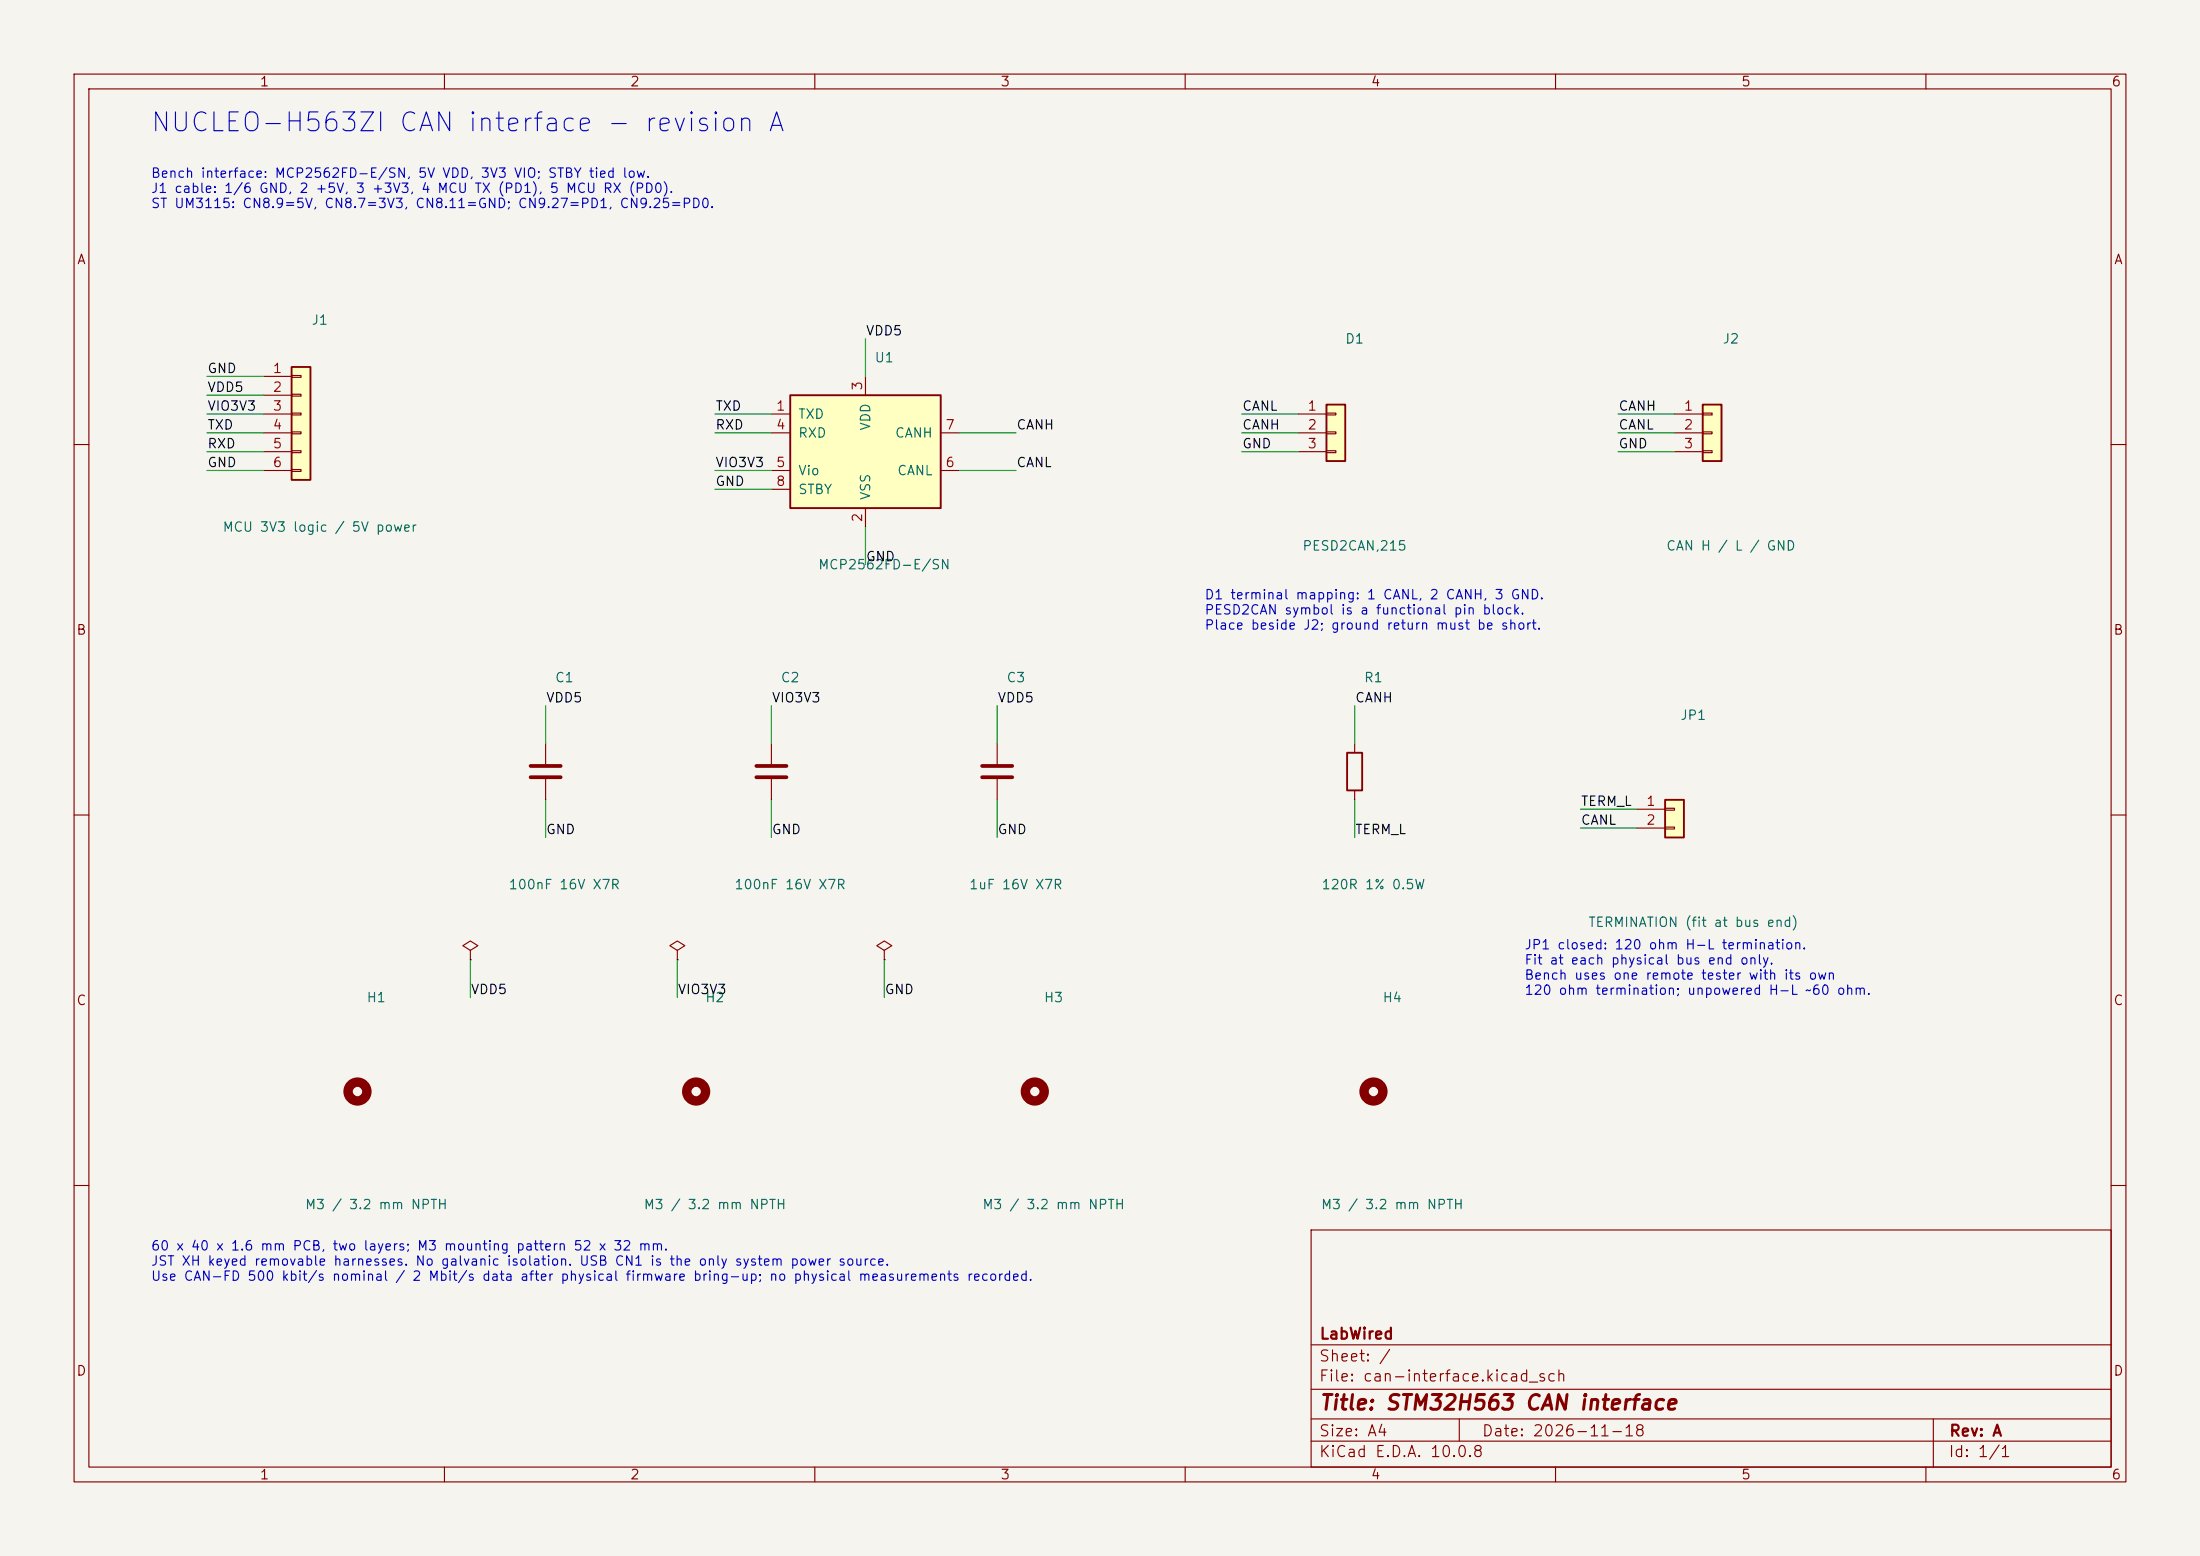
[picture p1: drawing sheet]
(kicad_sch (version 20260101) (generator "eeschema") (paper "A4") (title_block (title "STM32H563 CAN interface") (date "2026-11-18") (rev "A") (company "LabWired"))
(lib_symbols
(symbol "can-interface:MCU6"
  (pin_names
   (offset 1.016) (hide yes))
  (exclude_from_sim no)
  (in_bom yes)
  (on_board yes)
  (in_pos_files yes)
  (duplicate_pin_numbers_are_jumpers no)
  (property "Reference" "J" (at 0 7.62 0) (show_name no) (do_not_autoplace no) (effects (font (size 1.27 1.27))))
  (property "Value" "Conn_01x06" (at 0 -10.16 0) (show_name no) (do_not_autoplace no) (effects (font (size 1.27 1.27))))
  (property "Footprint" "" (at 0 0 0) (show_name no) (do_not_autoplace no) (hide yes) (effects (font (size 1.27 1.27))))
  (property "Datasheet" "" (at 0 0 0) (show_name no) (do_not_autoplace no) (hide yes) (effects (font (size 1.27 1.27))))
  (property "Description" "Generic connector, single row, 01x06, script generated (kicad-library-utils/schlib/autogen/connector/)" (at 0 0 0) (show_name no) (do_not_autoplace no) (hide yes) (effects (font (size 1.27 1.27))))
  (symbol "MCU6_1_1"
   (rectangle (start -1.27 6.35) (end 1.27 -8.89) (stroke (width 0.254) (type default)) (fill (type background)))
   (rectangle (start -1.27 5.207) (end 0 4.953) (stroke (width 0.1524) (type default)) (fill (type none)))
   (rectangle (start -1.27 2.667) (end 0 2.413) (stroke (width 0.1524) (type default)) (fill (type none)))
   (rectangle (start -1.27 0.127) (end 0 -0.127) (stroke (width 0.1524) (type default)) (fill (type none)))
   (rectangle (start -1.27 -2.413) (end 0 -2.667) (stroke (width 0.1524) (type default)) (fill (type none)))
   (rectangle (start -1.27 -4.953) (end 0 -5.207) (stroke (width 0.1524) (type default)) (fill (type none)))
   (rectangle (start -1.27 -7.493) (end 0 -7.747) (stroke (width 0.1524) (type default)) (fill (type none)))
   (pin passive line (at -5.08 5.08 0) (length 3.81) (name "Pin_1" (effects (font (size 1.27 1.27)))) (number "1" (effects (font (size 1.27 1.27)))))
   (pin passive line (at -5.08 2.54 0) (length 3.81) (name "Pin_2" (effects (font (size 1.27 1.27)))) (number "2" (effects (font (size 1.27 1.27)))))
   (pin passive line (at -5.08 0 0) (length 3.81) (name "Pin_3" (effects (font (size 1.27 1.27)))) (number "3" (effects (font (size 1.27 1.27)))))
   (pin passive line (at -5.08 -2.54 0) (length 3.81) (name "Pin_4" (effects (font (size 1.27 1.27)))) (number "4" (effects (font (size 1.27 1.27)))))
   (pin passive line (at -5.08 -5.08 0) (length 3.81) (name "Pin_5" (effects (font (size 1.27 1.27)))) (number "5" (effects (font (size 1.27 1.27)))))
   (pin passive line (at -5.08 -7.62 0) (length 3.81) (name "Pin_6" (effects (font (size 1.27 1.27)))) (number "6" (effects (font (size 1.27 1.27))))))
  (embedded_fonts no))
(symbol "can-interface:CAN3"
  (pin_names
   (offset 1.016) (hide yes))
  (exclude_from_sim no)
  (in_bom yes)
  (on_board yes)
  (in_pos_files yes)
  (duplicate_pin_numbers_are_jumpers no)
  (property "Reference" "J" (at 0 5.08 0) (show_name no) (do_not_autoplace no) (effects (font (size 1.27 1.27))))
  (property "Value" "Conn_01x03" (at 0 -5.08 0) (show_name no) (do_not_autoplace no) (effects (font (size 1.27 1.27))))
  (property "Footprint" "" (at 0 0 0) (show_name no) (do_not_autoplace no) (hide yes) (effects (font (size 1.27 1.27))))
  (property "Datasheet" "" (at 0 0 0) (show_name no) (do_not_autoplace no) (hide yes) (effects (font (size 1.27 1.27))))
  (property "Description" "Generic connector, single row, 01x03, script generated (kicad-library-utils/schlib/autogen/connector/)" (at 0 0 0) (show_name no) (do_not_autoplace no) (hide yes) (effects (font (size 1.27 1.27))))
  (symbol "CAN3_1_1"
   (rectangle (start -1.27 3.81) (end 1.27 -3.81) (stroke (width 0.254) (type default)) (fill (type background)))
   (rectangle (start -1.27 2.667) (end 0 2.413) (stroke (width 0.1524) (type default)) (fill (type none)))
   (rectangle (start -1.27 0.127) (end 0 -0.127) (stroke (width 0.1524) (type default)) (fill (type none)))
   (rectangle (start -1.27 -2.413) (end 0 -2.667) (stroke (width 0.1524) (type default)) (fill (type none)))
   (pin passive line (at -5.08 2.54 0) (length 3.81) (name "Pin_1" (effects (font (size 1.27 1.27)))) (number "1" (effects (font (size 1.27 1.27)))))
   (pin passive line (at -5.08 0 0) (length 3.81) (name "Pin_2" (effects (font (size 1.27 1.27)))) (number "2" (effects (font (size 1.27 1.27)))))
   (pin passive line (at -5.08 -2.54 0) (length 3.81) (name "Pin_3" (effects (font (size 1.27 1.27)))) (number "3" (effects (font (size 1.27 1.27))))))
  (embedded_fonts no))
(symbol "can-interface:TERM2"
  (pin_names
   (offset 1.016) (hide yes))
  (exclude_from_sim no)
  (in_bom yes)
  (on_board yes)
  (in_pos_files yes)
  (duplicate_pin_numbers_are_jumpers no)
  (property "Reference" "J" (at 0 2.54 0) (show_name no) (do_not_autoplace no) (effects (font (size 1.27 1.27))))
  (property "Value" "Conn_01x02" (at 0 -5.08 0) (show_name no) (do_not_autoplace no) (effects (font (size 1.27 1.27))))
  (property "Footprint" "" (at 0 0 0) (show_name no) (do_not_autoplace no) (hide yes) (effects (font (size 1.27 1.27))))
  (property "Datasheet" "" (at 0 0 0) (show_name no) (do_not_autoplace no) (hide yes) (effects (font (size 1.27 1.27))))
  (property "Description" "Generic connector, single row, 01x02, script generated (kicad-library-utils/schlib/autogen/connector/)" (at 0 0 0) (show_name no) (do_not_autoplace no) (hide yes) (effects (font (size 1.27 1.27))))
  (symbol "TERM2_1_1"
   (rectangle (start -1.27 1.27) (end 1.27 -3.81) (stroke (width 0.254) (type default)) (fill (type background)))
   (rectangle (start -1.27 0.127) (end 0 -0.127) (stroke (width 0.1524) (type default)) (fill (type none)))
   (rectangle (start -1.27 -2.413) (end 0 -2.667) (stroke (width 0.1524) (type default)) (fill (type none)))
   (pin passive line (at -5.08 0 0) (length 3.81) (name "Pin_1" (effects (font (size 1.27 1.27)))) (number "1" (effects (font (size 1.27 1.27)))))
   (pin passive line (at -5.08 -2.54 0) (length 3.81) (name "Pin_2" (effects (font (size 1.27 1.27)))) (number "2" (effects (font (size 1.27 1.27))))))
  (embedded_fonts no))
(symbol "can-interface:U"
  (pin_names
   (offset 1.016))
  (exclude_from_sim no)
  (in_bom yes)
  (on_board yes)
  (in_pos_files yes)
  (duplicate_pin_numbers_are_jumpers no)
  (property "Reference" "U" (at -10.16 8.89 0) (show_name no) (do_not_autoplace no) (effects (font (size 1.27 1.27)) (justify left)))
  (property "Value" "MCP2562-E-SN" (at 2.54 8.89 0) (show_name no) (do_not_autoplace no) (effects (font (size 1.27 1.27)) (justify left)))
  (property "Footprint" "Package_SO:SOIC-8_3.9x4.9mm_P1.27mm" (at 0 -12.7 0) (show_name no) (do_not_autoplace no) (hide yes) (effects (font (size 1.27 1.27)
    (italic yes))))
  (property "Datasheet" "http://ww1.microchip.com/downloads/en/DeviceDoc/25167A.pdf" (at 0 0 0) (show_name no) (do_not_autoplace no) (hide yes) (effects (font (size 1.27 1.27))))
  (property "Description" "High-Speed CAN Transceiver, 1Mbps, 5V supply, Vio pin, -40C to +125C, SOIC-8" (at 0 0 0) (show_name no) (do_not_autoplace no) (hide yes) (effects (font (size 1.27 1.27))))
  (symbol "U_0_1"
   (rectangle (start -10.16 7.62) (end 10.16 -7.62) (stroke (width 0.254) (type default)) (fill (type background))))
  (symbol "U_1_1"
   (pin input line (at -12.7 5.08 0) (length 2.54) (name "TXD" (effects (font (size 1.27 1.27)))) (number "1" (effects (font (size 1.27 1.27)))))
   (pin power_in line (at 0 -10.16 90) (length 2.54) (name "VSS" (effects (font (size 1.27 1.27)))) (number "2" (effects (font (size 1.27 1.27)))))
   (pin power_in line (at 0 10.16 270) (length 2.54) (name "VDD" (effects (font (size 1.27 1.27)))) (number "3" (effects (font (size 1.27 1.27)))))
   (pin output line (at -12.7 2.54 0) (length 2.54) (name "RXD" (effects (font (size 1.27 1.27)))) (number "4" (effects (font (size 1.27 1.27)))))
   (pin power_in line (at -12.7 -2.54 0) (length 2.54) (name "Vio" (effects (font (size 1.27 1.27)))) (number "5" (effects (font (size 1.27 1.27)))))
   (pin bidirectional line (at 12.7 -2.54 180) (length 2.54) (name "CANL" (effects (font (size 1.27 1.27)))) (number "6" (effects (font (size 1.27 1.27)))))
   (pin bidirectional line (at 12.7 2.54 180) (length 2.54) (name "CANH" (effects (font (size 1.27 1.27)))) (number "7" (effects (font (size 1.27 1.27)))))
   (pin input line (at -12.7 -5.08 0) (length 2.54) (name "STBY" (effects (font (size 1.27 1.27)))) (number "8" (effects (font (size 1.27 1.27))))))
  (embedded_fonts no))
(symbol "can-interface:R"
  (pin_numbers (hide yes))
  (pin_names
   (offset 0))
  (exclude_from_sim no)
  (in_bom yes)
  (on_board yes)
  (in_pos_files yes)
  (duplicate_pin_numbers_are_jumpers no)
  (property "Reference" "R" (at 2.032 0 90) (show_name no) (do_not_autoplace no) (effects (font (size 1.27 1.27))))
  (property "Value" "R" (at 0 0 90) (show_name no) (do_not_autoplace no) (effects (font (size 1.27 1.27))))
  (property "Footprint" "" (at -1.778 0 90) (show_name no) (do_not_autoplace no) (hide yes) (effects (font (size 1.27 1.27))))
  (property "Datasheet" "" (at 0 0 0) (show_name no) (do_not_autoplace no) (hide yes) (effects (font (size 1.27 1.27))))
  (property "Description" "Resistor" (at 0 0 0) (show_name no) (do_not_autoplace no) (hide yes) (effects (font (size 1.27 1.27))))
  (symbol "R_0_1"
   (rectangle (start -1.016 -2.54) (end 1.016 2.54) (stroke (width 0.254) (type default)) (fill (type none))))
  (symbol "R_1_1"
   (pin passive line (at 0 3.81 270) (length 1.27) (name "" (effects (font (size 1.27 1.27)))) (number "1" (effects (font (size 1.27 1.27)))))
   (pin passive line (at 0 -3.81 90) (length 1.27) (name "" (effects (font (size 1.27 1.27)))) (number "2" (effects (font (size 1.27 1.27))))))
  (embedded_fonts no))
(symbol "can-interface:C"
  (pin_numbers (hide yes))
  (pin_names
   (offset 0.254))
  (exclude_from_sim no)
  (in_bom yes)
  (on_board yes)
  (in_pos_files yes)
  (duplicate_pin_numbers_are_jumpers no)
  (property "Reference" "C" (at 0.635 2.54 0) (show_name no) (do_not_autoplace no) (effects (font (size 1.27 1.27)) (justify left)))
  (property "Value" "C" (at 0.635 -2.54 0) (show_name no) (do_not_autoplace no) (effects (font (size 1.27 1.27)) (justify left)))
  (property "Footprint" "" (at 0.9652 -3.81 0) (show_name no) (do_not_autoplace no) (hide yes) (effects (font (size 1.27 1.27))))
  (property "Datasheet" "" (at 0 0 0) (show_name no) (do_not_autoplace no) (hide yes) (effects (font (size 1.27 1.27))))
  (property "Description" "Unpolarized capacitor" (at 0 0 0) (show_name no) (do_not_autoplace no) (hide yes) (effects (font (size 1.27 1.27))))
  (symbol "C_0_1"
   (polyline (pts (xy -2.032 0.762) (xy 2.032 0.762)) (stroke (width 0.508) (type default)) (fill (type none)))
   (polyline (pts (xy -2.032 -0.762) (xy 2.032 -0.762)) (stroke (width 0.508) (type default)) (fill (type none))))
  (symbol "C_1_1"
   (pin passive line (at 0 3.81 270) (length 2.794) (name "" (effects (font (size 1.27 1.27)))) (number "1" (effects (font (size 1.27 1.27)))))
   (pin passive line (at 0 -3.81 90) (length 2.794) (name "" (effects (font (size 1.27 1.27)))) (number "2" (effects (font (size 1.27 1.27))))))
  (embedded_fonts no))
(symbol "can-interface:ESD"
  (pin_names
   (offset 1.016) (hide yes))
  (exclude_from_sim no)
  (in_bom yes)
  (on_board yes)
  (in_pos_files yes)
  (duplicate_pin_numbers_are_jumpers no)
  (property "Reference" "J" (at 0 5.08 0) (show_name no) (do_not_autoplace no) (effects (font (size 1.27 1.27))))
  (property "Value" "Conn_01x03" (at 0 -5.08 0) (show_name no) (do_not_autoplace no) (effects (font (size 1.27 1.27))))
  (property "Footprint" "" (at 0 0 0) (show_name no) (do_not_autoplace no) (hide yes) (effects (font (size 1.27 1.27))))
  (property "Datasheet" "" (at 0 0 0) (show_name no) (do_not_autoplace no) (hide yes) (effects (font (size 1.27 1.27))))
  (property "Description" "Generic connector, single row, 01x03, script generated (kicad-library-utils/schlib/autogen/connector/)" (at 0 0 0) (show_name no) (do_not_autoplace no) (hide yes) (effects (font (size 1.27 1.27))))
  (symbol "ESD_1_1"
   (rectangle (start -1.27 3.81) (end 1.27 -3.81) (stroke (width 0.254) (type default)) (fill (type background)))
   (rectangle (start -1.27 2.667) (end 0 2.413) (stroke (width 0.1524) (type default)) (fill (type none)))
   (rectangle (start -1.27 0.127) (end 0 -0.127) (stroke (width 0.1524) (type default)) (fill (type none)))
   (rectangle (start -1.27 -2.413) (end 0 -2.667) (stroke (width 0.1524) (type default)) (fill (type none)))
   (pin passive line (at -5.08 2.54 0) (length 3.81) (name "Pin_1" (effects (font (size 1.27 1.27)))) (number "1" (effects (font (size 1.27 1.27)))))
   (pin passive line (at -5.08 0 0) (length 3.81) (name "Pin_2" (effects (font (size 1.27 1.27)))) (number "2" (effects (font (size 1.27 1.27)))))
   (pin passive line (at -5.08 -2.54 0) (length 3.81) (name "Pin_3" (effects (font (size 1.27 1.27)))) (number "3" (effects (font (size 1.27 1.27))))))
  (embedded_fonts no))
(symbol "can-interface:MountingHole"
  (pin_names
   (offset 1.016))
  (exclude_from_sim no)
  (in_bom no)
  (on_board yes)
  (in_pos_files yes)
  (duplicate_pin_numbers_are_jumpers no)
  (property "Reference" "H" (at 0 5.08 0) (show_name no) (do_not_autoplace no) (effects (font (size 1.27 1.27))))
  (property "Value" "MountingHole" (at 0 3.175 0) (show_name no) (do_not_autoplace no) (effects (font (size 1.27 1.27))))
  (property "Footprint" "" (at 0 0 0) (show_name no) (do_not_autoplace no) (hide yes) (effects (font (size 1.27 1.27))))
  (property "Datasheet" "" (at 0 0 0) (show_name no) (do_not_autoplace no) (hide yes) (effects (font (size 1.27 1.27))))
  (property "Description" "Mounting Hole without connection" (at 0 0 0) (show_name no) (do_not_autoplace no) (hide yes) (effects (font (size 1.27 1.27))))
  (symbol "MountingHole_0_1"
   (circle (center 0 0) (radius 1.27) (stroke (width 1.27) (type default)) (fill (type none))))
  (embedded_fonts no))
(symbol "can-interface:PWR_FLAG"
  (power global)
  (pin_numbers (hide yes))
  (pin_names
   (offset 0) (hide yes))
  (exclude_from_sim no)
  (in_bom yes)
  (on_board yes)
  (in_pos_files yes)
  (duplicate_pin_numbers_are_jumpers no)
  (property "Reference" "#FLG" (at 0 1.905 0) (show_name no) (do_not_autoplace no) (hide yes) (effects (font (size 1.27 1.27))))
  (property "Value" "PWR_FLAG" (at 0 3.81 0) (show_name no) (do_not_autoplace no) (effects (font (size 1.27 1.27))))
  (property "Footprint" "" (at 0 0 0) (show_name no) (do_not_autoplace no) (hide yes) (effects (font (size 1.27 1.27))))
  (property "Datasheet" "" (at 0 0 0) (show_name no) (do_not_autoplace no) (hide yes) (effects (font (size 1.27 1.27))))
  (property "Description" "Special symbol for telling ERC where power comes from" (at 0 0 0) (show_name no) (do_not_autoplace no) (hide yes) (effects (font (size 1.27 1.27))))
  (symbol "PWR_FLAG_0_0"
   (pin power_out line (at 0 0 90) (length 0) (name "" (effects (font (size 1.27 1.27)))) (number "1" (effects (font (size 1.27 1.27))))))
  (symbol "PWR_FLAG_0_1"
   (polyline (pts (xy 0 0) (xy 0 1.27) (xy -1.016 1.905) (xy 0 2.54) (xy 1.016 1.905) (xy 0 1.27)) (stroke (width 0) (type default)) (fill (type none))))
  (embedded_fonts no)))
(symbol (lib_id "can-interface:MCU6") (at 40.64 55.88 0) (unit 1) (in_bom yes) (on_board yes) (dnp no)
(property "Reference" "J1" (at 43.18 43.18 0) (effects (font (size 1.27 1.27))))
(property "Value" "MCU 3V3 logic / 5V power" (at 43.18 71.12 0) (effects (font (size 1.27 1.27))))
(property "Footprint" "can-interface:MCU6" (at 40.64 55.88 0) (hide yes) (effects (font (size 1.27 1.27))))
(property "MPN" "B6B-XH-A(LF)(SN)" (at 40.64 55.88 0) (hide yes) (effects (font (size 1.27 1.27))))
(property "Manufacturer" "JST" (at 40.64 55.88 0) (hide yes) (effects (font (size 1.27 1.27))))
(pin "1")
(pin "2")
(pin "3")
(pin "4")
(pin "5")
(pin "6"))
(wire (pts (xy 35.56 50.8) (xy 27.94 50.8)) (stroke (width 0) (type default)))
(label "GND" (at 27.94 50.8 0) (effects (font (size 1.27 1.27)) (justify left bottom)))
(wire (pts (xy 35.56 53.34) (xy 27.94 53.34)) (stroke (width 0) (type default)))
(label "VDD5" (at 27.94 53.34 0) (effects (font (size 1.27 1.27)) (justify left bottom)))
(wire (pts (xy 35.56 55.88) (xy 27.94 55.88)) (stroke (width 0) (type default)))
(label "VIO3V3" (at 27.94 55.88 0) (effects (font (size 1.27 1.27)) (justify left bottom)))
(wire (pts (xy 35.56 58.42) (xy 27.94 58.42)) (stroke (width 0) (type default)))
(label "TXD" (at 27.94 58.42 0) (effects (font (size 1.27 1.27)) (justify left bottom)))
(wire (pts (xy 35.56 60.96) (xy 27.94 60.96)) (stroke (width 0) (type default)))
(label "RXD" (at 27.94 60.96 0) (effects (font (size 1.27 1.27)) (justify left bottom)))
(wire (pts (xy 35.56 63.5) (xy 27.94 63.5)) (stroke (width 0) (type default)))
(label "GND" (at 27.94 63.5 0) (effects (font (size 1.27 1.27)) (justify left bottom)))
(symbol (lib_id "can-interface:U") (at 116.84 60.96 0) (unit 1) (in_bom yes) (on_board yes) (dnp no)
(property "Reference" "U1" (at 119.38 48.26 0) (effects (font (size 1.27 1.27))))
(property "Value" "MCP2562FD-E/SN" (at 119.38 76.2 0) (effects (font (size 1.27 1.27))))
(property "Footprint" "can-interface:U" (at 116.84 60.96 0) (hide yes) (effects (font (size 1.27 1.27))))
(property "MPN" "MCP2562FD-E/SN" (at 116.84 60.96 0) (hide yes) (effects (font (size 1.27 1.27))))
(property "Manufacturer" "Microchip" (at 116.84 60.96 0) (hide yes) (effects (font (size 1.27 1.27))))
(pin "1")
(pin "2")
(pin "3")
(pin "4")
(pin "5")
(pin "6")
(pin "7")
(pin "8"))
(wire (pts (xy 104.14 55.88) (xy 96.52 55.88)) (stroke (width 0) (type default)))
(label "TXD" (at 96.52 55.88 0) (effects (font (size 1.27 1.27)) (justify left bottom)))
(wire (pts (xy 116.84 71.12) (xy 116.84 76.2)) (stroke (width 0) (type default)))
(label "GND" (at 116.84 76.2 0) (effects (font (size 1.27 1.27)) (justify left bottom)))
(wire (pts (xy 116.84 50.8) (xy 116.84 45.72)) (stroke (width 0) (type default)))
(label "VDD5" (at 116.84 45.72 0) (effects (font (size 1.27 1.27)) (justify left bottom)))
(wire (pts (xy 104.14 58.42) (xy 96.52 58.42)) (stroke (width 0) (type default)))
(label "RXD" (at 96.52 58.42 0) (effects (font (size 1.27 1.27)) (justify left bottom)))
(wire (pts (xy 104.14 63.5) (xy 96.52 63.5)) (stroke (width 0) (type default)))
(label "VIO3V3" (at 96.52 63.5 0) (effects (font (size 1.27 1.27)) (justify left bottom)))
(wire (pts (xy 129.54 63.5) (xy 137.16 63.5)) (stroke (width 0) (type default)))
(label "CANL" (at 137.16 63.5 0) (effects (font (size 1.27 1.27)) (justify left bottom)))
(wire (pts (xy 129.54 58.42) (xy 137.16 58.42)) (stroke (width 0) (type default)))
(label "CANH" (at 137.16 58.42 0) (effects (font (size 1.27 1.27)) (justify left bottom)))
(wire (pts (xy 104.14 66.04) (xy 96.52 66.04)) (stroke (width 0) (type default)))
(label "GND" (at 96.52 66.04 0) (effects (font (size 1.27 1.27)) (justify left bottom)))
(symbol (lib_id "can-interface:CAN3") (at 231.14 58.42 0) (unit 1) (in_bom yes) (on_board yes) (dnp no)
(property "Reference" "J2" (at 233.68 45.72 0) (effects (font (size 1.27 1.27))))
(property "Value" "CAN H / L / GND" (at 233.68 73.66 0) (effects (font (size 1.27 1.27))))
(property "Footprint" "can-interface:CAN3" (at 231.14 58.42 0) (hide yes) (effects (font (size 1.27 1.27))))
(property "MPN" "B3B-XH-A(LF)(SN)" (at 231.14 58.42 0) (hide yes) (effects (font (size 1.27 1.27))))
(property "Manufacturer" "JST" (at 231.14 58.42 0) (hide yes) (effects (font (size 1.27 1.27))))
(pin "1")
(pin "2")
(pin "3"))
(wire (pts (xy 226.06 55.88) (xy 218.44 55.88)) (stroke (width 0) (type default)))
(label "CANH" (at 218.44 55.88 0) (effects (font (size 1.27 1.27)) (justify left bottom)))
(wire (pts (xy 226.06 58.42) (xy 218.44 58.42)) (stroke (width 0) (type default)))
(label "CANL" (at 218.44 58.42 0) (effects (font (size 1.27 1.27)) (justify left bottom)))
(wire (pts (xy 226.06 60.96) (xy 218.44 60.96)) (stroke (width 0) (type default)))
(label "GND" (at 218.44 60.96 0) (effects (font (size 1.27 1.27)) (justify left bottom)))
(symbol (lib_id "can-interface:ESD") (at 180.34 58.42 0) (unit 1) (in_bom yes) (on_board yes) (dnp no)
(property "Reference" "D1" (at 182.88 45.72 0) (effects (font (size 1.27 1.27))))
(property "Value" "PESD2CAN,215" (at 182.88 73.66 0) (effects (font (size 1.27 1.27))))
(property "Footprint" "can-interface:ESD" (at 180.34 58.42 0) (hide yes) (effects (font (size 1.27 1.27))))
(property "MPN" "PESD2CAN,215" (at 180.34 58.42 0) (hide yes) (effects (font (size 1.27 1.27))))
(property "Manufacturer" "Nexperia" (at 180.34 58.42 0) (hide yes) (effects (font (size 1.27 1.27))))
(pin "1")
(pin "2")
(pin "3"))
(wire (pts (xy 175.26 55.88) (xy 167.64 55.88)) (stroke (width 0) (type default)))
(label "CANL" (at 167.64 55.88 0) (effects (font (size 1.27 1.27)) (justify left bottom)))
(wire (pts (xy 175.26 58.42) (xy 167.64 58.42)) (stroke (width 0) (type default)))
(label "CANH" (at 167.64 58.42 0) (effects (font (size 1.27 1.27)) (justify left bottom)))
(wire (pts (xy 175.26 60.96) (xy 167.64 60.96)) (stroke (width 0) (type default)))
(label "GND" (at 167.64 60.96 0) (effects (font (size 1.27 1.27)) (justify left bottom)))
(symbol (lib_id "can-interface:C") (at 73.66 104.14 0) (unit 1) (in_bom yes) (on_board yes) (dnp no)
(property "Reference" "C1" (at 76.2 91.44 0) (effects (font (size 1.27 1.27))))
(property "Value" "100nF 16V X7R" (at 76.2 119.38 0) (effects (font (size 1.27 1.27))))
(property "Footprint" "can-interface:C" (at 73.66 104.14 0) (hide yes) (effects (font (size 1.27 1.27))))
(property "MPN" "GRM188R71C104KA01D" (at 73.66 104.14 0) (hide yes) (effects (font (size 1.27 1.27))))
(property "Manufacturer" "Murata" (at 73.66 104.14 0) (hide yes) (effects (font (size 1.27 1.27))))
(pin "1")
(pin "2"))
(wire (pts (xy 73.66 100.33) (xy 73.66 95.25)) (stroke (width 0) (type default)))
(label "VDD5" (at 73.66 95.25 0) (effects (font (size 1.27 1.27)) (justify left bottom)))
(wire (pts (xy 73.66 107.95) (xy 73.66 113.03)) (stroke (width 0) (type default)))
(label "GND" (at 73.66 113.03 0) (effects (font (size 1.27 1.27)) (justify left bottom)))
(symbol (lib_id "can-interface:C") (at 104.14 104.14 0) (unit 1) (in_bom yes) (on_board yes) (dnp no)
(property "Reference" "C2" (at 106.68 91.44 0) (effects (font (size 1.27 1.27))))
(property "Value" "100nF 16V X7R" (at 106.68 119.38 0) (effects (font (size 1.27 1.27))))
(property "Footprint" "can-interface:C" (at 104.14 104.14 0) (hide yes) (effects (font (size 1.27 1.27))))
(property "MPN" "GRM188R71C104KA01D" (at 104.14 104.14 0) (hide yes) (effects (font (size 1.27 1.27))))
(property "Manufacturer" "Murata" (at 104.14 104.14 0) (hide yes) (effects (font (size 1.27 1.27))))
(pin "1")
(pin "2"))
(wire (pts (xy 104.14 100.33) (xy 104.14 95.25)) (stroke (width 0) (type default)))
(label "VIO3V3" (at 104.14 95.25 0) (effects (font (size 1.27 1.27)) (justify left bottom)))
(wire (pts (xy 104.14 107.95) (xy 104.14 113.03)) (stroke (width 0) (type default)))
(label "GND" (at 104.14 113.03 0) (effects (font (size 1.27 1.27)) (justify left bottom)))
(symbol (lib_id "can-interface:C") (at 134.62 104.14 0) (unit 1) (in_bom yes) (on_board yes) (dnp no)
(property "Reference" "C3" (at 137.16 91.44 0) (effects (font (size 1.27 1.27))))
(property "Value" "1uF 16V X7R" (at 137.16 119.38 0) (effects (font (size 1.27 1.27))))
(property "Footprint" "can-interface:C" (at 134.62 104.14 0) (hide yes) (effects (font (size 1.27 1.27))))
(property "MPN" "GRM188R71C105KA12D" (at 134.62 104.14 0) (hide yes) (effects (font (size 1.27 1.27))))
(property "Manufacturer" "Murata" (at 134.62 104.14 0) (hide yes) (effects (font (size 1.27 1.27))))
(pin "1")
(pin "2"))
(wire (pts (xy 134.62 100.33) (xy 134.62 95.25)) (stroke (width 0) (type default)))
(label "VDD5" (at 134.62 95.25 0) (effects (font (size 1.27 1.27)) (justify left bottom)))
(wire (pts (xy 134.62 107.95) (xy 134.62 113.03)) (stroke (width 0) (type default)))
(label "GND" (at 134.62 113.03 0) (effects (font (size 1.27 1.27)) (justify left bottom)))
(symbol (lib_id "can-interface:R") (at 182.88 104.14 0) (unit 1) (in_bom yes) (on_board yes) (dnp no)
(property "Reference" "R1" (at 185.42 91.44 0) (effects (font (size 1.27 1.27))))
(property "Value" "120R 1% 0.5W" (at 185.42 119.38 0) (effects (font (size 1.27 1.27))))
(property "Footprint" "can-interface:R" (at 182.88 104.14 0) (hide yes) (effects (font (size 1.27 1.27))))
(property "MPN" "ERJ-P08F1200V" (at 182.88 104.14 0) (hide yes) (effects (font (size 1.27 1.27))))
(property "Manufacturer" "Panasonic" (at 182.88 104.14 0) (hide yes) (effects (font (size 1.27 1.27))))
(pin "1")
(pin "2"))
(wire (pts (xy 182.88 100.33) (xy 182.88 95.25)) (stroke (width 0) (type default)))
(label "CANH" (at 182.88 95.25 0) (effects (font (size 1.27 1.27)) (justify left bottom)))
(wire (pts (xy 182.88 107.95) (xy 182.88 113.03)) (stroke (width 0) (type default)))
(label "TERM_L" (at 182.88 113.03 0) (effects (font (size 1.27 1.27)) (justify left bottom)))
(symbol (lib_id "can-interface:TERM2") (at 226.06 109.22 0) (unit 1) (in_bom yes) (on_board yes) (dnp no)
(property "Reference" "JP1" (at 228.6 96.52 0) (effects (font (size 1.27 1.27))))
(property "Value" "TERMINATION (fit at bus end)" (at 228.6 124.46 0) (effects (font (size 1.27 1.27))))
(property "Footprint" "can-interface:TERM2" (at 226.06 109.22 0) (hide yes) (effects (font (size 1.27 1.27))))
(property "MPN" "TSW-102-07-G-S" (at 226.06 109.22 0) (hide yes) (effects (font (size 1.27 1.27))))
(property "Manufacturer" "Samtec" (at 226.06 109.22 0) (hide yes) (effects (font (size 1.27 1.27))))
(pin "1")
(pin "2"))
(wire (pts (xy 220.98 109.22) (xy 213.36 109.22)) (stroke (width 0) (type default)))
(label "TERM_L" (at 213.36 109.22 0) (effects (font (size 1.27 1.27)) (justify left bottom)))
(wire (pts (xy 220.98 111.76) (xy 213.36 111.76)) (stroke (width 0) (type default)))
(label "CANL" (at 213.36 111.76 0) (effects (font (size 1.27 1.27)) (justify left bottom)))
(symbol (lib_id "can-interface:MountingHole") (at 48.26 147.32 0) (unit 1) (in_bom no) (on_board yes) (dnp no)
(property "Reference" "H1" (at 50.8 134.62 0) (effects (font (size 1.27 1.27))))
(property "Value" "M3 / 3.2 mm NPTH" (at 50.8 162.56 0) (effects (font (size 1.27 1.27))))
(property "Footprint" "can-interface:MountingHole" (at 48.26 147.32 0) (hide yes) (effects (font (size 1.27 1.27)))))
(symbol (lib_id "can-interface:MountingHole") (at 93.98 147.32 0) (unit 1) (in_bom no) (on_board yes) (dnp no)
(property "Reference" "H2" (at 96.52 134.62 0) (effects (font (size 1.27 1.27))))
(property "Value" "M3 / 3.2 mm NPTH" (at 96.52 162.56 0) (effects (font (size 1.27 1.27))))
(property "Footprint" "can-interface:MountingHole" (at 93.98 147.32 0) (hide yes) (effects (font (size 1.27 1.27)))))
(symbol (lib_id "can-interface:MountingHole") (at 139.7 147.32 0) (unit 1) (in_bom no) (on_board yes) (dnp no)
(property "Reference" "H3" (at 142.24 134.62 0) (effects (font (size 1.27 1.27))))
(property "Value" "M3 / 3.2 mm NPTH" (at 142.24 162.56 0) (effects (font (size 1.27 1.27))))
(property "Footprint" "can-interface:MountingHole" (at 139.7 147.32 0) (hide yes) (effects (font (size 1.27 1.27)))))
(symbol (lib_id "can-interface:MountingHole") (at 185.42 147.32 0) (unit 1) (in_bom no) (on_board yes) (dnp no)
(property "Reference" "H4" (at 187.96 134.62 0) (effects (font (size 1.27 1.27))))
(property "Value" "M3 / 3.2 mm NPTH" (at 187.96 162.56 0) (effects (font (size 1.27 1.27))))
(property "Footprint" "can-interface:MountingHole" (at 185.42 147.32 0) (hide yes) (effects (font (size 1.27 1.27)))))
(symbol (lib_id "can-interface:PWR_FLAG") (at 63.5 129.54 0) (unit 1) (in_bom no) (on_board no) (dnp no)
(property "Reference" "#FLG01" (at 66.04 116.84 0) (hide yes) (effects (font (size 1.27 1.27))))
(property "Value" "PWR_FLAG" (at 66.04 144.78 0) (hide yes) (effects (font (size 1.27 1.27))))
(pin "1"))
(wire (pts (xy 63.5 129.54) (xy 63.5 134.62)) (stroke (width 0) (type default)))
(label "VDD5" (at 63.5 134.62 0) (effects (font (size 1.27 1.27)) (justify left bottom)))
(symbol (lib_id "can-interface:PWR_FLAG") (at 91.44 129.54 0) (unit 1) (in_bom no) (on_board no) (dnp no)
(property "Reference" "#FLG02" (at 93.98 116.84 0) (hide yes) (effects (font (size 1.27 1.27))))
(property "Value" "PWR_FLAG" (at 93.98 144.78 0) (hide yes) (effects (font (size 1.27 1.27))))
(pin "1"))
(wire (pts (xy 91.44 129.54) (xy 91.44 134.62)) (stroke (width 0) (type default)))
(label "VIO3V3" (at 91.44 134.62 0) (effects (font (size 1.27 1.27)) (justify left bottom)))
(symbol (lib_id "can-interface:PWR_FLAG") (at 119.38 129.54 0) (unit 1) (in_bom no) (on_board no) (dnp no)
(property "Reference" "#FLG03" (at 121.92 116.84 0) (hide yes) (effects (font (size 1.27 1.27))))
(property "Value" "PWR_FLAG" (at 121.92 144.78 0) (hide yes) (effects (font (size 1.27 1.27))))
(pin "1"))
(wire (pts (xy 119.38 129.54) (xy 119.38 134.62)) (stroke (width 0) (type default)))
(label "GND" (at 119.38 134.62 0) (effects (font (size 1.27 1.27)) (justify left bottom)))
(text "NUCLEO-H563ZI CAN interface - revision A" (at 20.32 15.24 0) (effects (font (size 2.54 2.54)) (justify left top)))
(text "Bench interface: MCP2562FD-E/SN, 5V VDD, 3V3 VIO; STBY tied low.\nJ1 cable: 1/6 GND, 2 +5V, 3 +3V3, 4 MCU TX (PD1), 5 MCU RX (PD0).\nST UM3115: CN8.9=5V, CN8.7=3V3, CN8.11=GND; CN9.27=PD1, CN9.25=PD0." (at 20.32 22.86 0) (effects (font (size 1.27 1.27)) (justify left top)))
(text "D1 terminal mapping: 1 CANL, 2 CANH, 3 GND.\nPESD2CAN symbol is a functional pin block.\nPlace beside J2; ground return must be short." (at 162.56 79.756 0) (effects (font (size 1.27 1.27)) (justify left top)))
(text "JP1 closed: 120 ohm H-L termination.\nFit at each physical bus end only.\nBench uses one remote tester with its own\n120 ohm termination; unpowered H-L ~60 ohm." (at 205.74 127 0) (effects (font (size 1.27 1.27)) (justify left top)))
(text "60 x 40 x 1.6 mm PCB, two layers; M3 mounting pattern 52 x 32 mm.\nJST XH keyed removable harnesses. No galvanic isolation. USB CN1 is the only system power source.\nUse CAN-FD 500 kbit/s nominal / 2 Mbit/s data after physical firmware bring-up; no physical measurements recorded." (at 20.32 167.64 0) (effects (font (size 1.27 1.27)) (justify left top)))
(embedded_fonts no))
